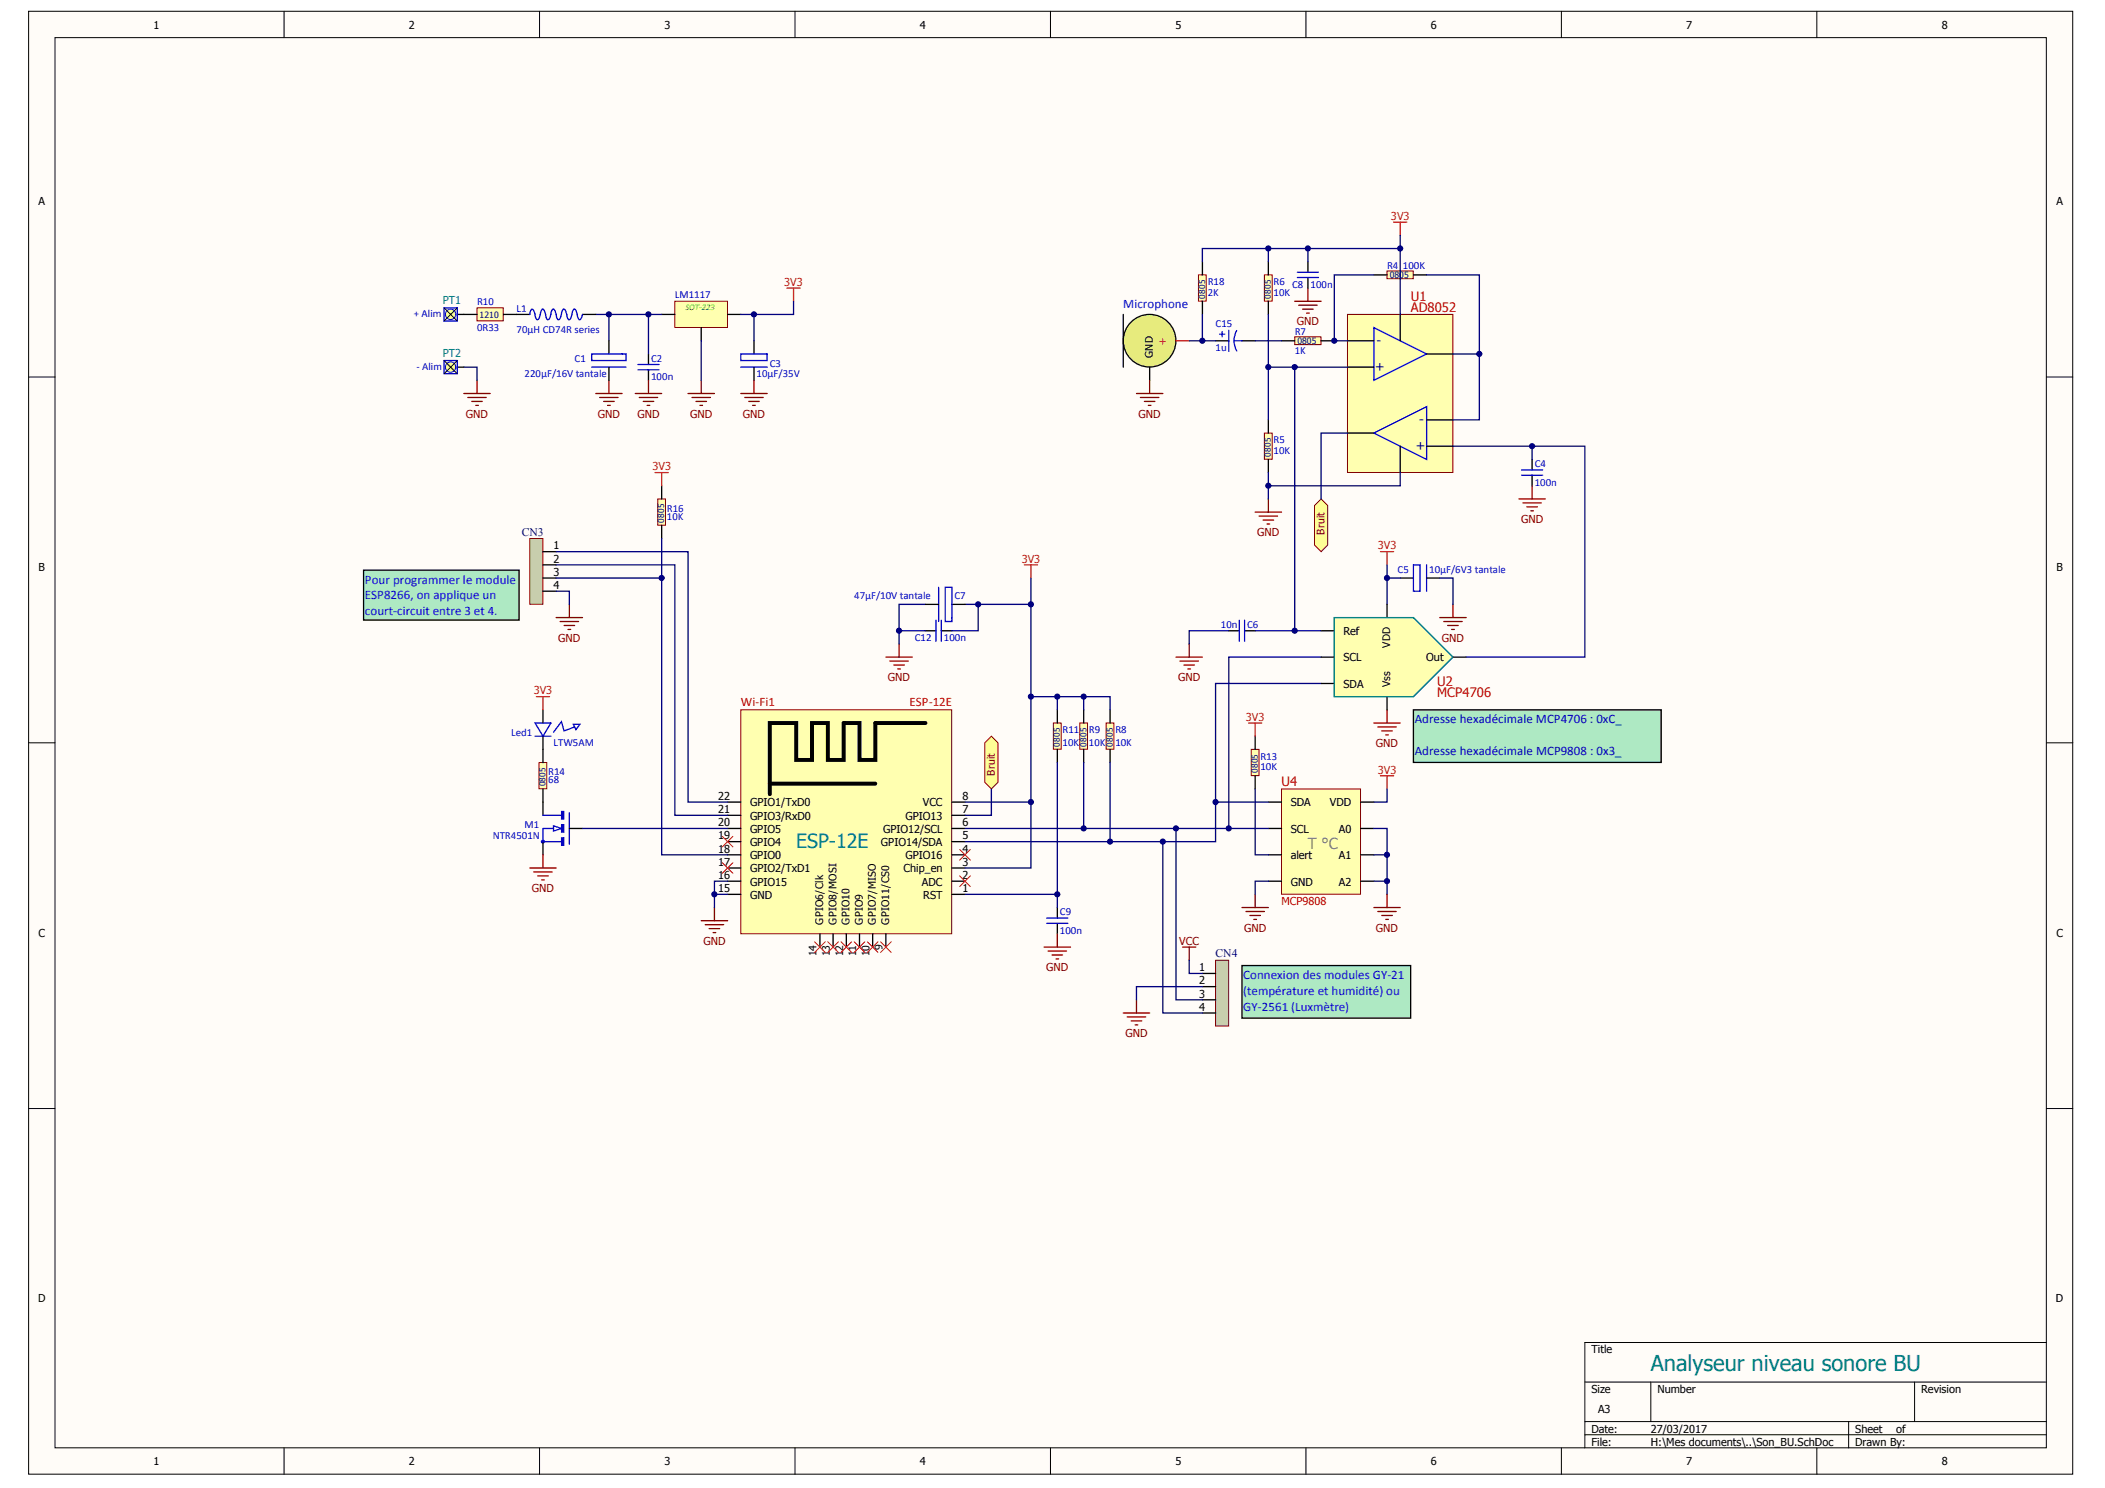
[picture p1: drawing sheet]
# Altium schematic sheet Son_BU.SchDoc
size A3

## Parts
C1  220µF/16V  [7343-31]
C2  100n  [0805]
C3  10µF/16V  [Tantale 10µF/16V]
C4  100n  [0805]
C5  10µF/6V3 tantale  [Tantale 10µF/6V3]
C6  10n  [0805]
C7  47µF/10V tantale  [tantale 47µF/10V]
C8  100n  [0805]
C9  100n  [0805]
C12  100n  [0805]
C15  1µF/16V  [3216-18]
CN3  inch_ligne 1x4  [INCH_1x4_droit]  (value not drawn)
CN4  inch_ligne 1x4  [INCH_1x4_droit]  (value not drawn)
L1  70µH CD74R series  [SELF CD74R]
Led1  LTW5AM  [LTW5AM]
M1  NTR4501N  [SOT23 (NTR4501)]
Micro1  Electret  [Micro_electret simple]  (value not drawn)
PT1  + Alim  [Pointe de test]
PT2  - Alim  [Pointe de test]
R4  100K  [0805]
R5  10K  [0805]
R6  10K  [0805]
R7  1K  [0805]
R8  10K  [0805]
R9  10K  [0805]
R10  0R33  [1210]
R11  10K  [0805]
R13  10K  [0805]
R14  68  [0805]
R16  10K  [0805]
R18  2K  [0805]
Reg1  LM1117  [SOT223]
U1  AD8052  [SOIC08]
U2  MCP4706  [SOT23-6]
U4  MCP9808  [MSOP-08]
Wi-Fi1  ESP-12E  [ESP-12E]

## Ports
Bruit

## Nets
3V3: C3.1(V+) C5.1(V+) C7.1(V+) C8.2(CT2) C12.2(CT2) CN4.1 Led1.1(anode) R6.2(CT2) R8.2(CT2) R9.2(CT2) R11.2(CT2) R13.2(CT2) R16.2(CT2) R18.2(CT2) Reg1.2(OUT) U1.8(V+) U2.3(VDD) U4.8(VDD) Wi-Fi1.3(Chip_en) Wi-Fi1.8(VCC)
GND: C1.2(V-) C2.1(CT1) C3.2(V-) C4.1(CT1) C5.2(V-) C6.2(CT2) C7.2(V-) C8.1(CT1) C9.1(CT1) C12.1(CT1) CN3.4 CN4.2 M1.3(S) Micro1.0(GND) PT2.1(PIN) R5.1(CT1) Reg1.1(GND) U1.4(V-) U2.2(Vss) U4.4(GND) U4.5(A2) U4.6(A1) U4.7(A0) Wi-Fi1.15(GND) Wi-Fi1.16(GPIO15)
Bruit: U1.7(out) Wi-Fi1.7(GPIO13) ; port Bruit
NetC1_1: C1.1(V+) C2.2(CT2) L1.1(CT1) Reg1.3(IN)
NetC4_2: C4.2(CT2) U1.5(in+) U2.1(Out)
NetC6_1: C6.1(CT1) R5.2(CT2) R6.1(CT1) U1.3(in+) U2.6(Ref)
NetC9_2: C9.2(CT2) R11.1(CT1) Wi-Fi1.1(RST)
NetC15_1: C15.1(V+) Micro1.1(+) R18.1(CT1)
NetC15_2: C15.2(V-) R7.1(CT1)
NetCN3_1: CN3.1 Wi-Fi1.22(GPIO1/TxD0)
NetCN3_2: CN3.2 Wi-Fi1.21(GPIO3/RxD0)
NetCN3_3: CN3.3 R16.1(CT1) Wi-Fi1.18(GPIO0)
NetCN4_3: CN4.3 R9.1(CT1) U2.5(SCL) U4.2(SCL) Wi-Fi1.6(GPIO12/SCL)
NetCN4_4: CN4.4 R8.1(CT1) U2.4(SDA) U4.1(SDA) Wi-Fi1.5(GPIO14/SDA)
NetL1_2: L1.2(CT2) R10.2(CT2)
NetLed1_2: Led1.2(cathode) R14.2(CT2)
NetM1_1: M1.1(D) R14.1(CT1)
NetM1_2: M1.2(G) Wi-Fi1.20(GPIO5)
NetPT1_1: PT1.1(PIN) R10.1(CT1)
NetR4_1: R4.1(CT1) R7.2(CT2) U1.2(in-)
NetR4_2: R4.2(CT2) U1.1(out) U1.6(in-)
NetR13_1: R13.1(CT1) U4.3(alert)

Not connected (* = marked no-connect by the designer): Wi-Fi1 2(ADC)* 4(GPIO16)* 9(GPIO11/CS0)* 10(GPIO7/MISO)* 11(GPIO9)* 12(GPIO10)* 13(GPIO8/MOSI)* 14(GPIO6/Clk)* 17(GPIO2/TxD1)* 19(GPIO4)*

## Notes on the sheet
- (near CN3) Pour programmer le module ESP8266, on applique un court-circuit entre 3 et 4.
- (near U2) Adresse hexadécimale MCP4706 : 0xC_
  Adresse hexadécimale MCP9808 : 0x3_
- (near CN4) Connexion des modules GY-21 (température et humidité) ou GY-2561 (Luxmètre)
- Analyseur niveau sonore BU
- neOCampus Université Paul Sabatier
